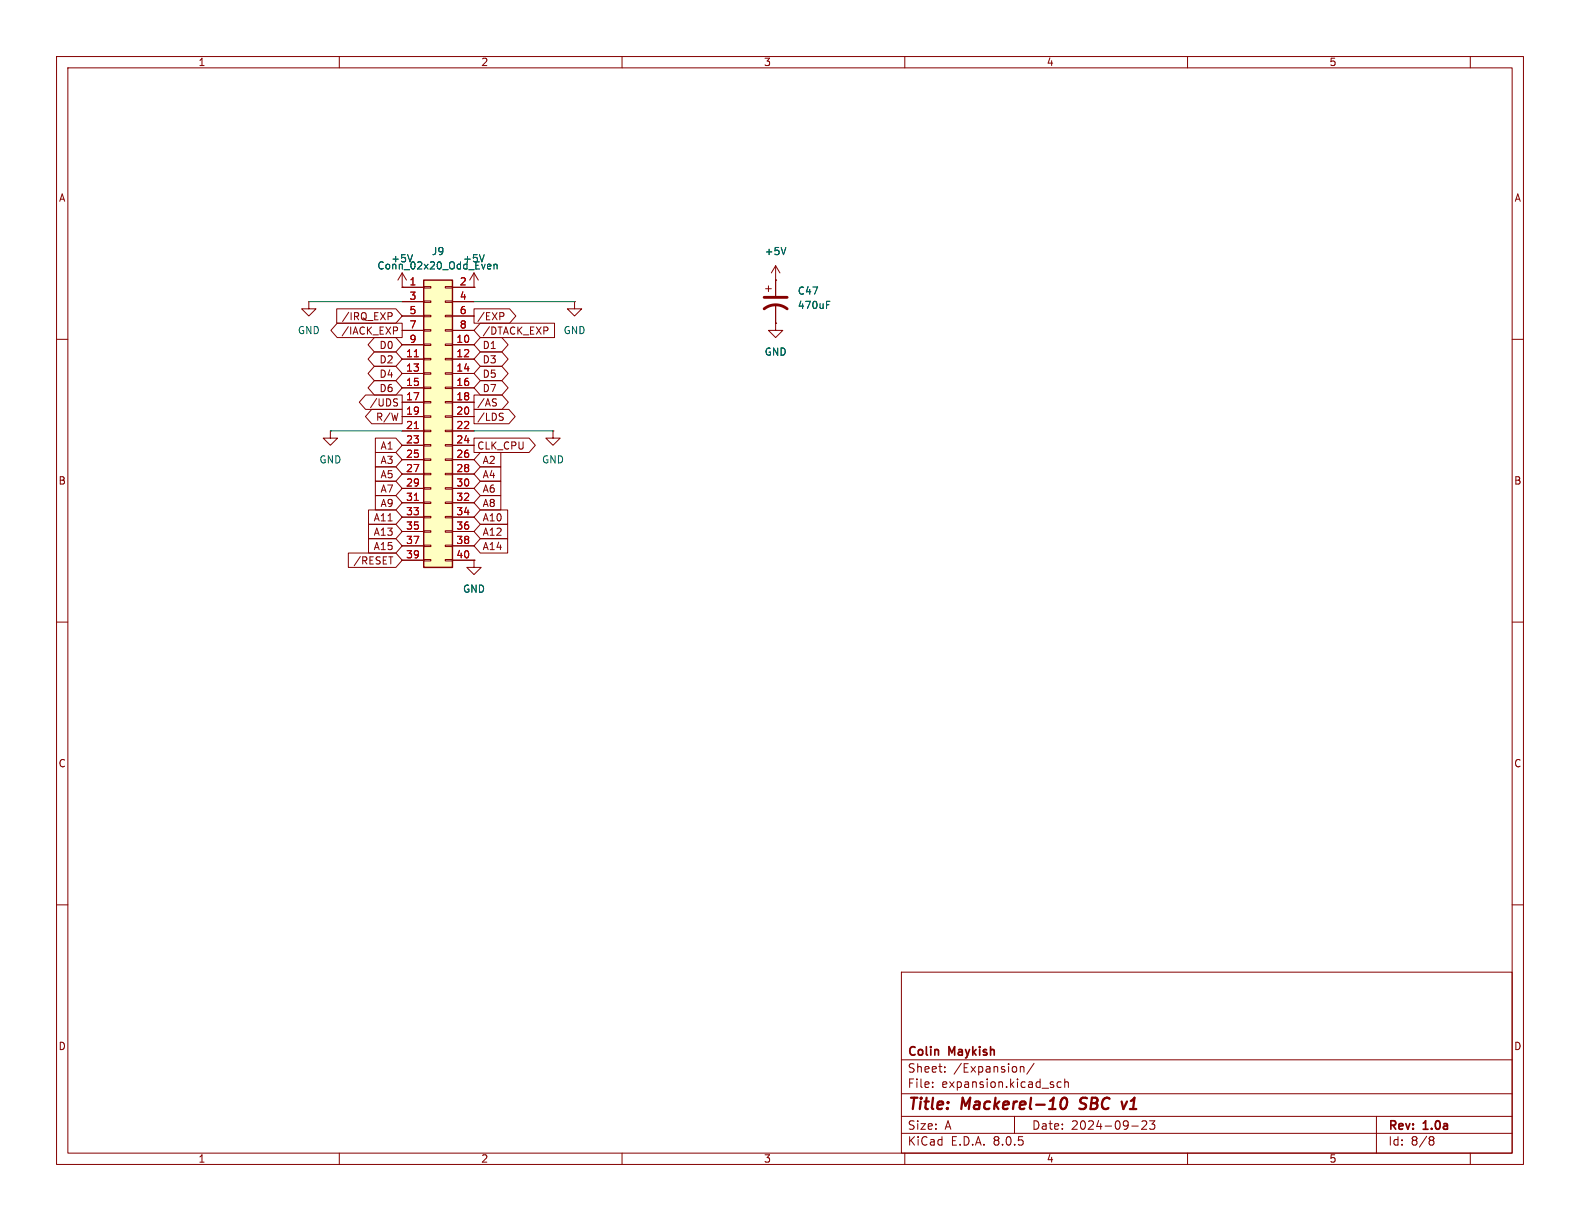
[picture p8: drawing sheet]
<svg xmlns="http://www.w3.org/2000/svg" width="279mm" height="216mm" viewBox="0 0 279 216" stroke-linecap="round" stroke-linejoin="round" font-family="sans-serif">
<g fill="none" stroke="#840000" stroke-width=".18">
<path d="M10 10h259.4v195.9h-259.4zM12 12h255.4v191.9h-255.4zM60 10v2M110 10v2M160 10v2M210 10v2M260 10v2M10 60h2M54.6 53.3v1.3h1.3l-1.3 1.3-1.3-1.3h1.3M54.6 53.3h.1M71.1 50.8h.1M71.1 48.3l-.7 1.2"/>
<path d="M71.1 48.3v2.5M71.1 48.3l.8 1.2M101.6 53.3v1.3h1.3l-1.3 1.3-1.3-1.3h1.3M101.6 53.3h.1M135.4 51.1h1M135.9 50.5v1.1M137.2 57.2v1.2h1.2l-1.2 1.3-1.3-1.3h1.3M137.2 57.2h.1M137.2 49.5h.1M137.2 47v5.3M137.2 53.8v3.4M137.2 47l-.8 1.3"/>
<path d="M137.2 47l.7 1.3M267.4 60h2M58.4 76.2v1.3h1.3l-1.3 1.2-1.3-1.2h1.3M58.4 76.2h.1M97.8 76.2v1.3h1.3l-1.3 1.2-1.3-1.2h1.3M97.8 76.2h.1M83.8 99.1v1.2h1.3l-1.3 1.3-1.3-1.3h1.3M83.8 99.1h.1M10 110h2M267.4 110h2M10 160h2M267.4 160h2"/>
<path d="M159.4 171.9h108v32h-108zM159.4 197.4h108M159.4 193.4h108M159.4 187.4h108M164.9 192.1v.2M164.9 191.4v.1M167.1 189.4v.2M167.1 188.7v.1M179.4 197.4v3M180.4 188.6v1M180.4 188.7l.2-.1 .4 .1 .1 .9M182.9 188l-1.3 1.9"/>
<path d="M187.6 191.4l-.4-.1-.3 .3v.4l.2 .2h.5M188.3 191.4l.2-.1 .4 .1v.9M188.3 190.8v1.5M200.1 199.1h1.2M201.9 198.3l.6-.1 .2 .1 .1 .3-.9 1.1h.9M203.3 198.2h.9l-.5 .6 .4 .1v.6l-.2 .2h-.4l-.2-.2M243.4 197.4v6.5M60 203.9v2M110 203.9v2M159.4 200.4h108M160 203.9v2M210 203.9v2"/>
<path d="M253 201h.3l.3 .3-.3 .3M253 201.6h.3M253.3 201.6l.2 .2 .1 .4-.3 .3h-.3M260 203.9v2"/>
</g>
<path d="M187.8 194.3a.46 .46 0 0 1 .5-.2 .46 .46 0 0 1 .4 .4 1.15 1.15 0 0 1-.8 1.6l-.2-.1a1.54 1.54 0 0 1 .1-1.7zM190.9 196l.2 .1M191.2 194.3l-.2 .4 .1 .2M199.3 194.8l-.6 1.3" fill="none" stroke="#840000" stroke-width=".4"/>
<path d="M135.1 54.6a3.3 3.3 0 0 1 4.1 0M135.1 52.6h4.1" fill="none" stroke="#840000" stroke-width=".51"/>
<path d="M72.9 45l-.4 1.3M139 43.8l-.4 1.2M146.2 53.9h.4M146.2 53.3h.6" fill="none" stroke="#006464" stroke-width=".18"/>
<path d="M74.9 49.5h5.1v50.8h-5.1z" fill="#ffffc2"/>
<g fill="none" stroke="#840000" stroke-width=".18">
<path d="M59.5 54.6h10.5l1.1 1.3-1.1 1.3h-10.5zM59.6 57.1h11.5v2.6h-11.5l-1.1-1.3zM66.2 59.7h3.8l1.1 1.3-1.1 1.2h-3.8l-1.1-1.2zM68.6 55.3h.5l.2 .2-.1 .4h-.6M69.6 57.8h.5l.2 .3-.1 .3-.6 .1M71.1 50.8h.1M71.1 50.8h3.8M71.1 53.3h3.8M71.1 55.9h3.8M71.1 58.4h3.8M74.9 58.3h1.3v.2h-1.3zM74.9 55.8h1.3v.2h-1.3z"/>
<path d="M74.9 53.2h1.3v.3h-1.3zM74.9 50.7h1.3v.2h-1.3zM78.7 58.3h1.3v.2h-1.3zM78.7 55.8h1.3v.2h-1.3zM78.7 53.2h1.3v.3h-1.3zM78.7 50.7h1.3v.2h-1.3zM80 50.8h3.8M80 53.3h3.8M80 55.9h3.8M80 58.4h3.8M83.8 50.8h.1M83.8 54.6h6.3l1.1 1.3-1.1 1.3h-6.3z"/>
<path d="M83.8 48.3l-.7 1.2M83.8 48.3v2.5M83.8 48.3l.8 1.2M84.9 59.7h3.8l1.2 1.3-1.2 1.2h-3.8l-1.1-1.2zM84.9 57.1h13.2v2.6h-13.2l-1.1-1.3zM88.4 55.3h.5l.2 .2-.1 .4h-.6M96.8 57.9l.1 .2-.1 .3M137.2 49.5h.1M137.2 57.2h.1M137.2 49.5v2.8M137.2 53.8v3.4M64.6 69.8h6.5v2.6h-6.5l-1.1-1.3z"/>
<path d="M65.7 72.4h5.4v2.5h-5.4l-1.1-1.2zM66.2 64.8h3.8l1.1 1.2-1.1 1.3h-3.8l-1.1-1.3zM66.2 67.3h3.8l1.1 1.3-1.1 1.3h-3.8l-1.1-1.3zM66.2 62.2h3.8l1.1 1.3-1.1 1.3h-3.8l-1.1-1.3zM66.4 77.5h3.6l1.1 1.2-1.1 1.3h-3.6zM69.8 70.5l.5 .1M70.1 71.2l.2 .2-.2 .4M71.1 61h3.8M71.1 63.5h3.8M71.1 66h3.8M71.1 68.6h3.8M71.1 71.1h3.8"/>
<path d="M71.1 73.7h3.8M71.1 76.2h3.8M71.1 78.7h3.8M74.9 78.6h1.3v.3h-1.3zM74.9 76.1h1.3v.2h-1.3zM74.9 73.5h1.3v.3h-1.3zM74.9 71h1.3v.2h-1.3zM74.9 68.5h1.3v.2h-1.3zM74.9 65.9h1.3v.3h-1.3zM74.9 63.4h1.3v.2h-1.3zM74.9 60.8h1.3v.3h-1.3zM78.7 78.6h1.3v.3h-1.3z"/>
<path d="M78.7 76.1h1.3v.2h-1.3zM78.7 73.5h1.3v.3h-1.3zM78.7 71h1.3v.2h-1.3zM78.7 68.5h1.3v.2h-1.3zM78.7 65.9h1.3v.3h-1.3zM78.7 63.4h1.3v.2h-1.3zM78.7 60.8h1.3v.3h-1.3zM80 61h3.8M80 63.5h3.8M80 66h3.8M80 68.6h3.8M80 71.1h3.8"/>
<path d="M80 73.7h3.8M80 76.2h3.8M80 78.7h3.8M83.8 72.4h6.2l1.1 1.3-1.1 1.2h-6.2zM83.8 69.8h5l1.1 1.3-1.1 1.3h-5zM83.8 77.5h9.8l1.1 1.2-1.1 1.3h-9.8zM84.9 64.8h3.8l1.2 1.2-1.2 1.3h-3.8l-1.1-1.3zM84.9 67.3h3.8l1.2 1.3-1.2 1.3h-3.8l-1.1-1.3zM84.9 62.2h3.8l1.2 1.3-1.2 1.3h-3.8l-1.1-1.3zM87.6 70.5l.2 .1M87.7 71.2l.1 .2-.1 .3M88.5 73.1h.5"/>
<path d="M88.8 73.7l.2 .3-.2 .3M61.6 97.8h8.4l1.1 1.3-1.1 1.2h-8.4zM65.2 95.2h4.8l1.1 1.3-1.1 1.3h-4.8zM65.2 90.2h4.8l1.1 1.2-1.1 1.3h-4.8zM65.2 92.7h4.8l1.1 1.3-1.1 1.3h-4.8zM66.4 82.5h3.6l1.1 1.3-1.1 1.3h-3.6zM66.4 87.6h3.6l1.1 1.3-1.1 1.3h-3.6zM66.4 85.1h3.6l1.1 1.3-1.1 1.2h-3.6zM66.4 80h3.6l1.1 1.3-1.1 1.3h-3.6zM68.7 98.5h.8M71.1 81.3h3.8M71.1 83.8h3.8"/>
<path d="M71.1 86.4h3.8M71.1 88.9h3.8M71.1 91.4h3.8M71.1 94h3.8M71.1 96.5h3.8M71.1 99.1h3.8M74.9 98.9h1.3v.3h-1.3zM74.9 96.4h1.3v.2h-1.3zM74.9 93.9h1.3v.2h-1.3zM74.9 91.3h1.3v.3h-1.3zM74.9 88.8h1.3v.2h-1.3zM74.9 86.2h1.3v.3h-1.3z"/>
<path d="M74.9 83.7h1.3v.2h-1.3zM74.9 81.2h1.3v.2h-1.3zM78.7 98.9h1.3v.3h-1.3zM78.7 96.4h1.3v.2h-1.3zM78.7 93.9h1.3v.2h-1.3zM78.7 91.3h1.3v.3h-1.3zM78.7 88.8h1.3v.2h-1.3zM78.7 86.2h1.3v.3h-1.3zM78.7 83.7h1.3v.2h-1.3zM78.7 81.2h1.3v.2h-1.3zM80 81.3h3.8M80 83.8h3.8"/>
<path d="M80 86.4h3.8M80 88.9h3.8M80 91.4h3.8M80 94h3.8M80 96.5h3.8M80 99.1h3.8M83.8 99.1h.1M84.9 92.7h4.9v2.6h-4.9l-1.1-1.3zM84.9 90.2h4.9v2.5h-4.9l-1.1-1.3zM84.9 95.2h4.9v2.6h-4.9l-1.1-1.3zM84.9 80h3.7v2.6h-3.7l-1.1-1.3zM84.9 87.6h3.7v2.6h-3.7l-1.1-1.3z"/>
<path d="M84.9 85.1h3.7v2.5h-3.7l-1.1-1.2zM84.9 82.5h3.7v2.6h-3.7l-1.1-1.3z"/>
</g>
<path d="M74.9 49.5h5.1v50.8h-5.1z" fill="none" stroke="#840000" stroke-width=".25"/>
<path d="M73.3 63.1h.7M73.3 75.8h.7M73.3 88.5h.7" fill="none" stroke="#a90000" stroke-width=".18"/>
<path d="M72.9 45l-.4 1.3M85.6 45l-.4 1.3M86.4 46.7l.4 .1v.2l-.6 .1M86.8 47.5l-.4 .1M87.4 46.8l.1-.1 .3 .1 .1 .8M87.4 46.7v.9M139 43.8l-.4 1.2M146.2 53.9h.4M146.2 53.3h.6" fill="none" stroke="#006464" stroke-width=".18"/>
<path d="M54.6 53.3h16.5M83.8 53.3h17.8M58.4 76.2h12.7M83.8 76.2h14" fill="none" stroke="#009600" stroke-width=".18"/>
<g font-size="2.8" fill="#840000">
<text x="160.4" y="196.8">Title:</text>
<text x="170.1" y="196.8">Mackerel-10</text>
<text x="191.8" y="196.8">SBC</text>
<text x="200" y="196.8">v1</text>
</g>
<g font-size="2.1" fill="#840000">
<text x="160.4" y="189.9">Sheet:</text>
<text x="160.4" y="187.1">Colin</text>
<text x="167.9" y="187.1">Maykish</text>
<text x="168.6" y="189.9">/Expansion/</text>
<text x="160.4" y="192.6">File:</text>
<text x="166.5" y="192.6">expansion.kicad_sch</text>
<text x="160.4" y="202.8">KiCad</text>
<text x="160.4" y="200">Size:</text>
<text x="167.1" y="200">A</text>
<text x="168.1" y="202.8">E.D.A.</text>
<text x="175.7" y="202.8">8.0.5</text>
<text x="182.4" y="200">Date:</text>
<text x="189.4" y="200">2024-09-23</text>
<text x="245.4" y="200.2">Rev:</text>
<text x="245.4" y="202.8">Id:</text>
<text x="249.5" y="202.8">8/8</text>
<text x="251.8" y="200.2">1.0a</text>
</g>
<g font-size="1.8" fill="#840000">
<text x="35" y="11.9">1</text>
<text x="85" y="11.9">2</text>
<text x="135" y="11.9">3</text>
<text x="185" y="11.9">4</text>
<text x="235" y="11.9">5</text>
<text x="10.3" y="35.9">A</text>
<text x="267.7" y="35.9">A</text>
<text x="60.3" y="59.4">/IACK_EXP</text>
<text x="60.4" y="56.8">/IRQ_EXP</text>
<text x="84.3" y="56.8">/EXP</text>
<text x="85.2" y="59.4">/DTACK_EXP</text>
<text x="67" y="61.9">D0</text>
<text x="67" y="64.5">D2</text>
<text x="85.2" y="61.9">D1</text>
<text x="85.2" y="64.5">D3</text>
<text x="67" y="67">D4</text>
<text x="67" y="69.5">D6</text>
<text x="85.2" y="67">D5</text>
<text x="85.2" y="69.5">D7</text>
<text x="65.3" y="72.1">/UDS</text>
<text x="66.4" y="74.6">R/W</text>
<text x="84.3" y="74.6">/LDS</text>
<text x="84.3" y="72.1">/AS</text>
<text x="67.2" y="79.7">A1</text>
<text x="67.2" y="82.2">A3</text>
<text x="84.3" y="79.7">CLK_CPU</text>
<text x="85.2" y="82.2">A2</text>
<text x="10.3" y="85.9">B</text>
<text x="67.2" y="84.8">A5</text>
<text x="67.2" y="89.9">A9</text>
<text x="67.2" y="87.3">A7</text>
<text x="85.2" y="89.9">A8</text>
<text x="85.2" y="87.3">A6</text>
<text x="85.2" y="84.8">A4</text>
<text x="267.7" y="85.9">B</text>
<text x="66" y="92.4">A11</text>
<text x="66" y="94.9">A13</text>
<text x="85.2" y="94.9">A12</text>
<text x="85.2" y="92.4">A10</text>
<text x="62.4" y="100">/RESET</text>
<text x="66" y="97.5">A15</text>
<text x="85.2" y="97.5">A14</text>
<text x="10.3" y="135.9">C</text>
<text x="267.7" y="135.9">C</text>
<text x="10.3" y="185.9">D</text>
<text x="267.7" y="185.9">D</text>
<text x="35" y="205.8">1</text>
<text x="85" y="205.8">2</text>
<text x="135" y="205.8">3</text>
<text x="185" y="205.8">4</text>
<text x="235" y="205.8">5</text>
</g>
<g font-size="1.8" fill="#006464">
<text x="66.6" y="47.9">Conn_02x20_Odd_Even</text>
<text x="69.1" y="46.6">+5V</text>
<text x="76.3" y="45.3">J9</text>
<text x="81.8" y="46.6">+5V</text>
<text x="135.1" y="45.3">+5V</text>
<text x="141" y="52.3">C47</text>
<text x="52.6" y="59.3">GND</text>
<text x="99.6" y="59.3">GND</text>
<text x="141" y="54.8">470uF</text>
<text x="135.1" y="63.1">GND</text>
<text x="56.4" y="82.1">GND</text>
<text x="95.8" y="82.1">GND</text>
<text x="81.8" y="105">GND</text>
</g>
<g font-size="1.8" fill="#a90000">
<text x="72.3" y="50.5">1</text>
<text x="72.3" y="53.1">3</text>
<text x="81.2" y="50.5">2</text>
<text x="81.2" y="53.1">4</text>
<text x="72.3" y="55.6">5</text>
<text x="72.3" y="58.2">7</text>
<text x="81.2" y="55.6">6</text>
<text x="81.2" y="58.2">8</text>
<text x="71.7" y="63.2">11</text>
<text x="71.7" y="65.8">13</text>
<text x="72.3" y="60.7">9</text>
<text x="80.6" y="60.7">10</text>
<text x="80.6" y="63.2">12</text>
<text x="80.6" y="65.8">14</text>
<text x="71.7" y="68.3">15</text>
<text x="71.7" y="70.9">17</text>
<text x="80.6" y="68.3">16</text>
<text x="80.6" y="70.9">18</text>
<text x="71.7" y="73.4">19</text>
<text x="71.7" y="75.9">21</text>
<text x="80.6" y="73.4">20</text>
<text x="80.6" y="75.9">22</text>
<text x="71.7" y="78.5">23</text>
<text x="71.7" y="81">25</text>
<text x="71.7" y="83.6">27</text>
<text x="80.6" y="78.5">24</text>
<text x="80.6" y="81">26</text>
<text x="80.6" y="83.6">28</text>
<text x="71.7" y="86.1">29</text>
<text x="71.7" y="88.6">31</text>
<text x="80.6" y="86.1">30</text>
<text x="80.6" y="88.6">32</text>
<text x="71.7" y="91.2">33</text>
<text x="71.7" y="93.7">35</text>
<text x="80.6" y="91.2">34</text>
<text x="80.6" y="93.7">36</text>
<text x="71.7" y="96.3">37</text>
<text x="71.7" y="98.8">39</text>
<text x="80.6" y="96.3">38</text>
<text x="80.6" y="98.8">40</text>
</g>
</svg>
